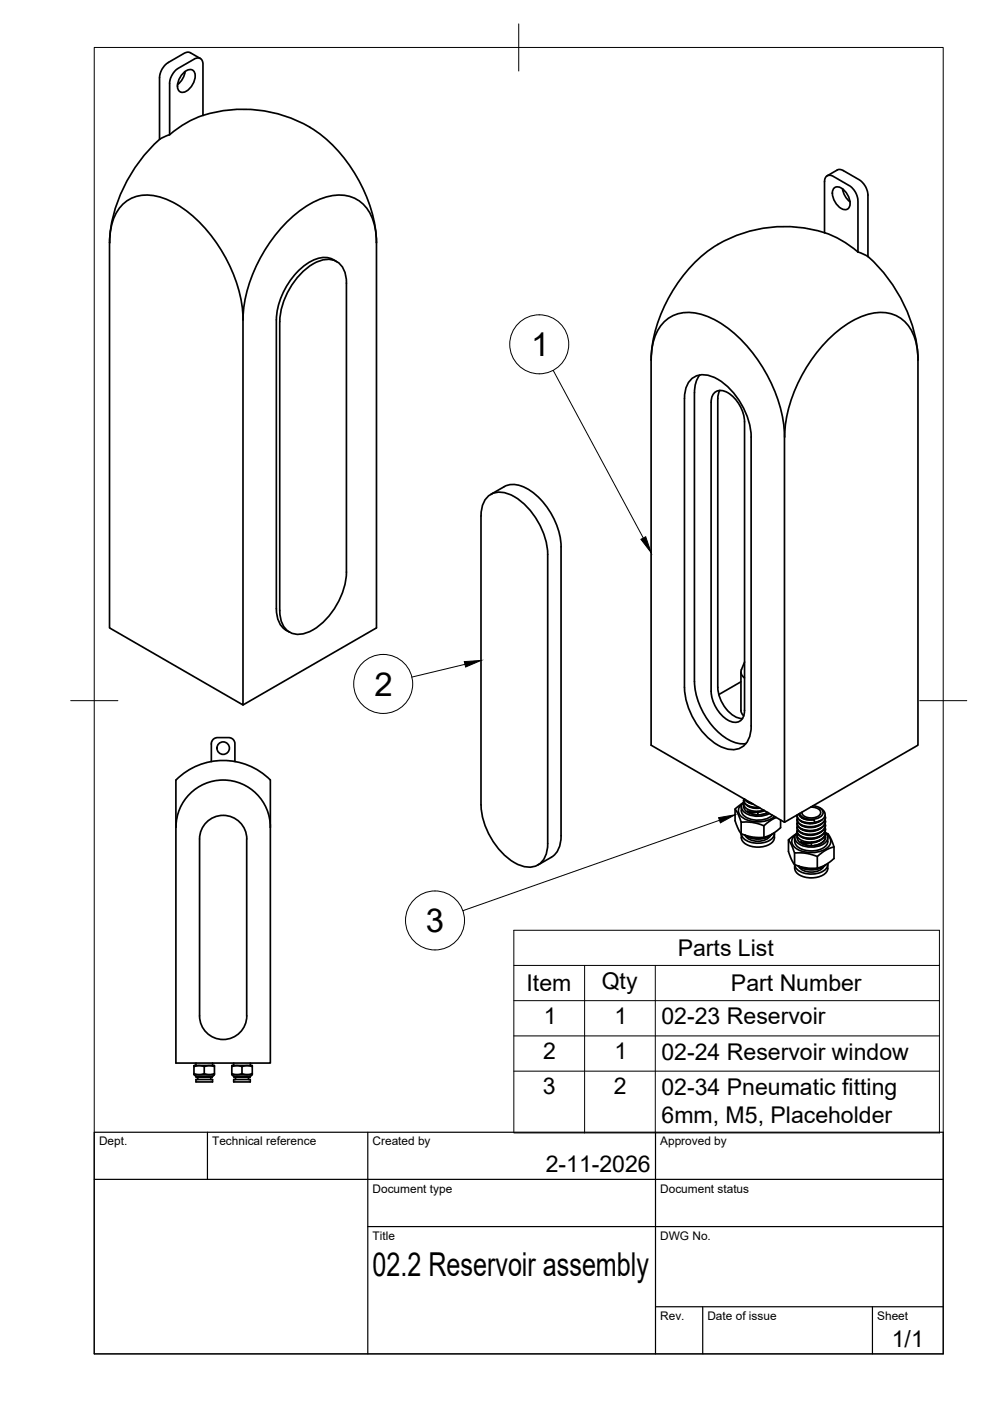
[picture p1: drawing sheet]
<svg xmlns="http://www.w3.org/2000/svg" width="210mm" height="297mm" viewBox="0 0 210 297" stroke-linecap="round" stroke-linejoin="round" font-family="sans-serif">
<!-- layer: Visible -->
<g fill="none" stroke="#000" stroke-width=".36">
<path d="M38.7 15.7a1.6 1.6 0 0 1 2.4-.6 3.4 3.4 0 0 1-2.5 4.5 1.6 1.6 0 0 1-.8-2.4zM39.3 15.2l-.6 1.5-1 1.2M42.5 12.4l-2.1-1.2a1.3 1.3 0 0 0-1.4 .1l-3.7 2.2-.9 1-.4 1.1-.2 .9v13M43 24.5a20.8 20.8 0 0 0-7 4.1l-.9 .3a5.9 5.9 0 0 0-2.4 1.7 31.8 31.8 0 0 0-9.5 20.9 10.9 10.9 0 0 1 3.3-8.6 8 8 0 0 1 8-.9 26.3 26.3 0 0 1 13.3 12.6 28.5 28.5 0 0 1 3.7 13.2M65.7 27a31.3 31.3 0 0 1 14.1 24.5M65.7 27a28.3 28.3 0 0 0-22.7-2.5v-10.9a1.14 1.14 0 0 0-.5-1.2 1.14 1.14 0 0 0-1.3 .1l-3.8 2.3-.7 .7-.6 1.3-.1 .7v11.1M175.4 37.3l2.1-1.2a1.26 1.26 0 0 1 1.3 .1l3.8 2.2 .7 .9 .6 1.3 .1 13.8M23.2 51.5v81.6l28.3 16.4v-81.7M71.4 55.5a5 5 0 0 0-6 .2 15.7 15.7 0 0 0-6.8 12.1M79.8 51.4a10.9 10.9 0 0 0-3.2-8.5 8 8 0 0 0-8.1-.9 26.3 26.3 0 0 0-13.3 12.6 28.5 28.5 0 0 0-3.7 13.2M79.8 51.5v81.6l-28.3 16.4M174.8 49.3v-10.8a1.15 1.15 0 0 1 .6-1.2 1.15 1.15 0 0 1 1.3 .1l3.8 2.3 .8 .9 .5 1.1 .1 .9v10.8"/>
<path d="M174.8 49.3a20.9 20.9 0 0 1 7.1 4.1M174.8 49.3a27.6 27.6 0 0 0-27.8 6.7 31.7 31.7 0 0 0-8.9 20.3 10.9 10.9 0 0 1 3.2-8.5 8.7 8.7 0 0 1 9.5-.4 28.5 28.5 0 0 1 12.7 13.7 27.8 27.8 0 0 1 2.8 11.6v81.6l28.3-16.3v-81.7M176.7 40a1.6 1.6 0 0 1 2.5 .6l.6 .9a2.24 2.24 0 0 1-.1 2.8 2.24 2.24 0 0 1-2.5-1.3l-.3-.5a2.83 2.83 0 0 1-.2-2.5zM178.6 40l.6 1.6 1 1.2M181.9 53.4l2.1 1M184 54.4a31.7 31.7 0 0 1 10.6 21.9M58.6 67.8v61.2M73.5 60a4.5 4.5 0 0 0-3.3-5 7.3 7.3 0 0 0-5.7 2.3 16 16 0 0 0-5.2 10.9v61.3a4.5 4.5 0 0 0 3.2 4.9 7.3 7.3 0 0 0 5.8-2.2 15.9 15.9 0 0 0 5.2-10.9l-.1-61.3M138 76.3v81.7l28.3 16.3M148.4 79.5l-.6 .9-.3 1-.3 1.9v61.2a15.5 15.5 0 0 0 7.8 12.6 5.4 5.4 0 0 0 3.1 .6M194.6 76.3a10.9 10.9 0 0 0-3.2-8.5 8.7 8.7 0 0 0-9.5-.4 28.5 28.5 0 0 0-12.7 13.7 27.8 27.8 0 0 0-2.8 11.6M150.8 85.3v61.3"/>
<path d="M150.8 85.3a2.16 2.16 0 0 1 1-2.3 2.16 2.16 0 0 1 2.5 .3 7.8 7.8 0 0 1 3.6 6.1M152.6 82.8l-.2 .6-.2 1.1v61.2M157.9 89.4v61.2a2.16 2.16 0 0 1-1.1 2.3 2.16 2.16 0 0 1-2.5-.2 7.8 7.8 0 0 1-3.5-6.2M104.1 104.8l2.8-1.6a5.7 5.7 0 0 1 6.1 1.2 15.8 15.8 0 0 1 6 11.5v61.3a5 5 0 0 1-2.1 4.6l-2.9 1.6M58.6 129a5 5 0 0 0 2.1 4.6M60.7 133.6l.7 .4M145.1 145.7v-61.2a4.5 4.5 0 0 1 3.2-5 7.3 7.3 0 0 1 5.8 2.3 15.9 15.9 0 0 1 5.2 10.9v61.2M145.1 145.7a15.3 15.3 0 0 0 8.1 12.8 4 4 0 0 0 6-3.4l.1-1.2M152.2 145.7a7.5 7.5 0 0 0 4.2 6.5l1 .1M157.1 142.5v8.1l.1 .6 .5 .6M157.1 144.6l-4.7 2.7M157.2 142a1.42 1.42 0 0 0 .7 1.7"/>
<path d="M157.9 140.4l-.7 1.6M37.3 175.4v-10a14.1 14.1 0 0 1 20 0v10M37.3 175.4v50h20v-50M37.3 175.4a10 10 0 0 1 10-10 10 10 0 0 1 10 10M44.8 161.5v-4l.4-.8 .8-.3h2.6l.5 .1 .5 .4 .2 .6v4M102 170.7v-61.3a4.5 4.5 0 0 1 3.2-5 7.3 7.3 0 0 1 5.7 2.3 15.9 15.9 0 0 1 5.2 10.9v61.2M102 170.6a15.3 15.3 0 0 0 8.1 12.8 4 4 0 0 0 6-3.4v-1.2M155.9 171.5v2.5l.6 1.8 .6 1M157.1 174.3l.1 3.3a2.68 2.68 0 0 0 2.7 2 4.2 4.2 0 0 0 4.2-1.6l.1-1.2M157.2 171.9a2.64 2.64 0 0 0 2.6 1.9h2a3.7 3.7 0 0 0 2-1M157.2 171.1v.8M157.3 170.5a1.74 1.74 0 0 0-.7 1.7 1.74 1.74 0 0 0 1.2 1.4 6.2 6.2 0 0 0 6.4-.5"/>
<path d="M157.4 170.3l-.9 .7a.63 .63 0 0 0-.6 .5 .63 .63 0 0 0 .4 .7l.6 1.5a.6 .6 0 0 0 .9 .6l1.6 .1 1.8 .4a.81 .81 0 0 0 1.1-.1l2.3-1.4M157.7 169.7l.3 .7 .6 .5 1.2 .3h1.2M157.7 170.5a1.99 1.99 0 0 0 2 2.2h1.7M157.7 170a1.4 1.4 0 0 0 .3 2.3 5.4 5.4 0 0 0 5.2 .2M157.7 169.4l.1 .7 .6 .6 1.1 .4 1.4 .1M157.8 170.1l-.1 .6 .2 .4 1 .7 1.3 .2 1.7-.2M157.8 169.4l.7 .6 1 .4M157.9 169.5l.6 .4 .7 .3M158 177.2a3.5 3.5 0 0 0 5.3 0M158.5 172l1 .2h1.2v.6M158.5 170l1.2 .5M158.5 170.8l1.1 .5h1.5"/>
<path d="M160.7 172.1l-1.3 .1-.9-.2 1 .6 .9 .2M162 175.1v2.4M162 171.8l-1.3 .3M162.1 171.9l-1 .3h-.4v-.1M162.8 172.2l-1.4 .5M162.8 172.3l-1.4 .4M163.6 176.9a4.9 4.9 0 0 1-5.8 .1M163.9 176.7l-1.2 .7-1.6 .3h-1.4l-1.8-.6M164.2 176.5a2.08 2.08 0 0 1-2.1 2.1 4.8 4.8 0 0 1-4.7-1.1l-.2-.7M165.5 173.8v1.7l-1.2 1-1.5 .8-.8 .2-1.7 .1-1.6-.3-1.6-.5M167.2 178.1v2.4l.6 1.6 .7 1.2M168.5 177.6v.8"/>
<path d="M168.5 178.4a2.68 2.68 0 0 0 2.7 2 4.2 4.2 0 0 0 4.2-1.5l.1-.5M168.7 177a1.75 1.75 0 0 0-.8 1.8 1.75 1.75 0 0 0 1.3 1.4 6 6 0 0 0 6.6-.8 1.58 1.58 0 0 0-.4-2.4M169 177v.6M169 177.6a2.5 2.5 0 0 0 2.7 1.7M169 176.5a1.5 1.5 0 0 0-.4 1.5 1.5 1.5 0 0 0 1.1 1.1 5.1 5.1 0 0 0 5.5-.7 1.31 1.31 0 0 0-.2-1.9l.5 .3 .3 .3 .9 2.1a.38 .38 0 0 1 0 .4 .38 .38 0 0 1-.5 .1l-1.2 .6-1.1 .8a.83 .83 0 0 1-1.3 .3l-2-.5-1.6-.1a.62 .62 0 0 1-.8-.7l-.6-1.4a.62 .62 0 0 1-.3-.7 .62 .62 0 0 1 .5-.5l.9-.6M169.3 172.6l.4 .6 .8 .4 1 .2h1.1l.1 .6h-1.4l-1.3-.3-.8-.6-.2-.7M169.8 178.5l1.1 .3 1.1-.1v.6M170 173.4l1.1 .4h1.5M171.9 171.1l.9 .1a1 1 0 0 1 1.1 .7 1 1 0 0 1-.5 1.2 2.67 2.67 0 0 1-3.4-.6v-.3M172 178.6l-1.1 .1-1.1-.2 .8 .5 1.1 .3M172.4 170.8a1.96 1.96 0 0 1 2.1 1.5 2.23 2.23 0 0 1-2.4 1.4 2.52 2.52 0 0 1-2.6-1.2M172.7 179.3h-1"/>
<path d="M173.8 171.3l1 .7 .1 .8-.2 .6-.4 .4-.9 .5-1.5 .2-1.5-.1-1.1-.7-.3-.8M174 174l-1.1 .5-.9 .2-1.3-.2-.9-.4M174 174.8l-.8 .4-1.1 .3-1.3-.1-1-.5M174 175.6l-1.1 .5-.9 .2-1.1-.1-1.1-.5M174 176.5l-1 .4-1.1 .2-1.1-.1-1-.5M174 177.3l-1.1 .5-.8 .1-1.2-.1-1.1-.5M174 178.1l-1.1 .5-.7 .1-.2-.1M174.3 173.8l-1.6 .5M174.9 172.9v.8l-.6 .8-1.1 .6-1.1 .2-1.3-.1-1.1-.5-.6-.6v-.7M174.9 173.8v.8l-.6 .8-1.1 .5-1.2 .2-1.2-.1-1.2-.5-.6-.6 .1-.7M174.9 174.6v.7l-.5 .8-.9 .5-1.3 .3-1.6-.1-.9-.4-.7-.7 .1-.7M174.9 175.4l.1 .7-.6 .8-1 .6-1.3 .2-1.3-.1-1.1-.4-.7-.7 .1-.7"/>
<path d="M174.9 176.2l.1 .7-.6 .8-.9 .5-1.2 .3h-1.3l-1.2-.4-.7-.6-.1-.4 .1-.5M174.9 177a1.99 1.99 0 0 1-1.9 2.2l-.3 .1M175 173.3l-.2 .8-.7 .7-.9 .4-1.1 .2-1.3-.1-1-.4-.7-.6-.1-.6M175 174.1l-.2 .8-.6 .6-1.1 .5-1.1 .2-1.2-.1-1.1-.4-.5-.5-.2-.6M175 175l-.2 .8-.4 .4-1 .5-1.2 .3-1.2-.1-1.2-.3-.7-.6-.1-.6M175 175.8l-.2 .8-.7 .6-1.2 .5-.8 .1-1.4-.1-1-.4-.6-.6-.1-.5M175 176.6l-.2 .8-.6 .6-1 .4-1.2 .2M175 177.4a1.78 1.78 0 0 1-1.6 1.7l-.7 .2M175.5 177.6v.8M176.8 179.6v2.4l-2.3 1.6-1.2 .5h-1.6l-1.8-.3-1.4-.5M168.5 180.9v2.4M169.4 183.7a3.5 3.5 0 0 0 5.3 0"/>
<path d="M173.3 181.6v2.5M175 183.4a4.9 4.9 0 0 1-5.8 .1M175.2 183.3l-1.1 .6-1.8 .4-1.7-.2-1.4-.5M175.5 183.3a2.16 2.16 0 0 1-1.9 2.6 4.4 4.4 0 0 1-5-1.3l-.1-1.3M175.5 183.1a2.08 2.08 0 0 1-2.1 2 4.8 4.8 0 0 1-4.7-1.1l-.2-.7M42.3 215.4a5 5 0 0 0 5 5 5 5 0 0 0 5-5M42.3 215.4v-37.5a5 5 0 0 1 5-5 5 5 0 0 1 5 5v37.5M41.1 227.6l.9 .2 1.3-.2 1.3 .2 .9-.2-.1 .3h-.6a10.5 10.5 0 0 1-3.7-.1zM41.1 225.9h4.3l.1 .2-1-.2-1.2 .2-1.2-.2-1 .2zM41.1 226.1v1.5M41.3 227.9l.3 .3M41.6 228.9h3.5v.5h-3.5z"/>
<path d="M41.6 225.4v.5M41.6 228.2h3.4M41.6 228.2v.2h3.4v-.2M41.9 228.4v.5M43.3 226.1v1.5M44.7 228.4v.5M45.1 225.4v.5M45.3 227.9l-.3 .3M45.5 226.1v1.5M49.1 227.6l.9 .2 1.3-.2 .8 .2 1.4-.2v.2a10.5 10.5 0 0 1-3.7 .1h-.6zM49.1 225.9h4.3l.1 .2-1-.2-1.2 .2-1.2-.2-1 .2zM49.1 226.1v1.5"/>
<path d="M49.3 227.9l.3 .3M49.6 228.9h3.5v.5h-3.5zM49.6 225.4v.5M49.6 228.2h3.4M49.6 228.2v.2h3.4v-.2M49.9 228.4v.5M51.3 226.1v1.5M52.7 228.4v.5M53.1 225.4v.5M53.3 227.9l-.3 .3M53.5 226.1v1.5"/>
<circle cx="47.3" cy="158.6" r="1.32"/>
</g>
<!-- layer: BORDER -->
<path d="M20 10.1h180v276.9h-180zM110 5.1v10M15 148.6h10M195 148.6h10" fill="none" stroke="#000" stroke-width=".21"/>
<!-- layer: Parts Lists -->
<path d="M108.9 197.2h90.3v43h-90.3zM108.9 204.7h90.3M108.9 212.2h90.3M108.9 219.6h90.3M124 204.7v35.5M138.9 204.7v35.5M108.9 227.1h90.3" fill="none" stroke="#000" stroke-width=".21"/>
<!-- layer: Balloons -->
<g fill="none" stroke="#000" stroke-width=".21">
<circle cx="114.3" cy="73" r="6.3"/>
<circle cx="81.2" cy="145" r="6.3"/>
<circle cx="92.2" cy="195.2" r="6.3"/>
</g>
<!-- layer: 0 -->
<path d="M135.9 114.3l1-.5 1.1 3.4zM98.4 140.3l3.6-.3-3.3 1.4zM152.4 173.4l3.5-.7-3.2 1.8z" fill="#000" stroke="#000" stroke-width=".21"/>
<path d="M117.3 78.5l19.1 35.6M98.6 140.9l-11.3 2.7M152.5 173.9l-54.4 19.2" fill="none" stroke="#000" stroke-width=".21"/>
<!-- layer: TITLEBLOCK -->
<path d="M20 240.1h180v46.9h-180zM20 250h180M44 240.1v9.9M78 240.1v46.9M139 240.1v46.9M78 260.1h122M139 277.1h61M149 277.1v9.9M185 277.1v9.9" fill="none" stroke="#000" stroke-width=".25"/>
<g font-size="7">
<text x="112.6" y="75.5">1</text>
<text x="79.4" y="147.5">2</text>
<text x="90.3" y="197.6">3</text>
<text x="79" y="270.6">02.2 Reservoir assembly</text>
</g>
<g font-size="4.9">
<text x="143.7" y="202.7">Parts List</text>
<text x="127.6" y="209.7">Qty</text>
<text x="111.6" y="210.1">Item</text>
<text x="155" y="210.1">Part Number</text>
<text x="115.3" y="217.1">1</text>
<text x="130.3" y="217.1">1</text>
<text x="140.3" y="217.2">02-23 Reservoir</text>
<text x="115.1" y="224.5">2</text>
<text x="130.3" y="224.5">1</text>
<text x="140.3" y="224.6">02-24 Reservoir window</text>
<text x="115.1" y="232">3</text>
<text x="130.2" y="232">2</text>
<text x="140.3" y="232.2">02-34 Pneumatic fitting</text>
<text x="140.3" y="238">6mm, M5, Placeholder</text>
<text x="115.7" y="248.5">2-11-2026</text>
<text x="189.1" y="285.7">1/1</text>
</g>
<g font-size="2.5">
<text x="21" y="242.9">Dept.</text>
<text x="45" y="242.9">Technical reference</text>
<text x="79" y="242.9">Created by</text>
<text x="140" y="242.9">Approved by</text>
<text x="79" y="252.8">Document type</text>
<text x="140" y="252.8">Document status</text>
<text x="79" y="262.9">Title</text>
<text x="140" y="262.9">DWG No.</text>
<text x="140" y="279.9">Rev.</text>
<text x="150" y="279.9">Date of issue</text>
<text x="186" y="279.9">Sheet</text>
</g>
</svg>
